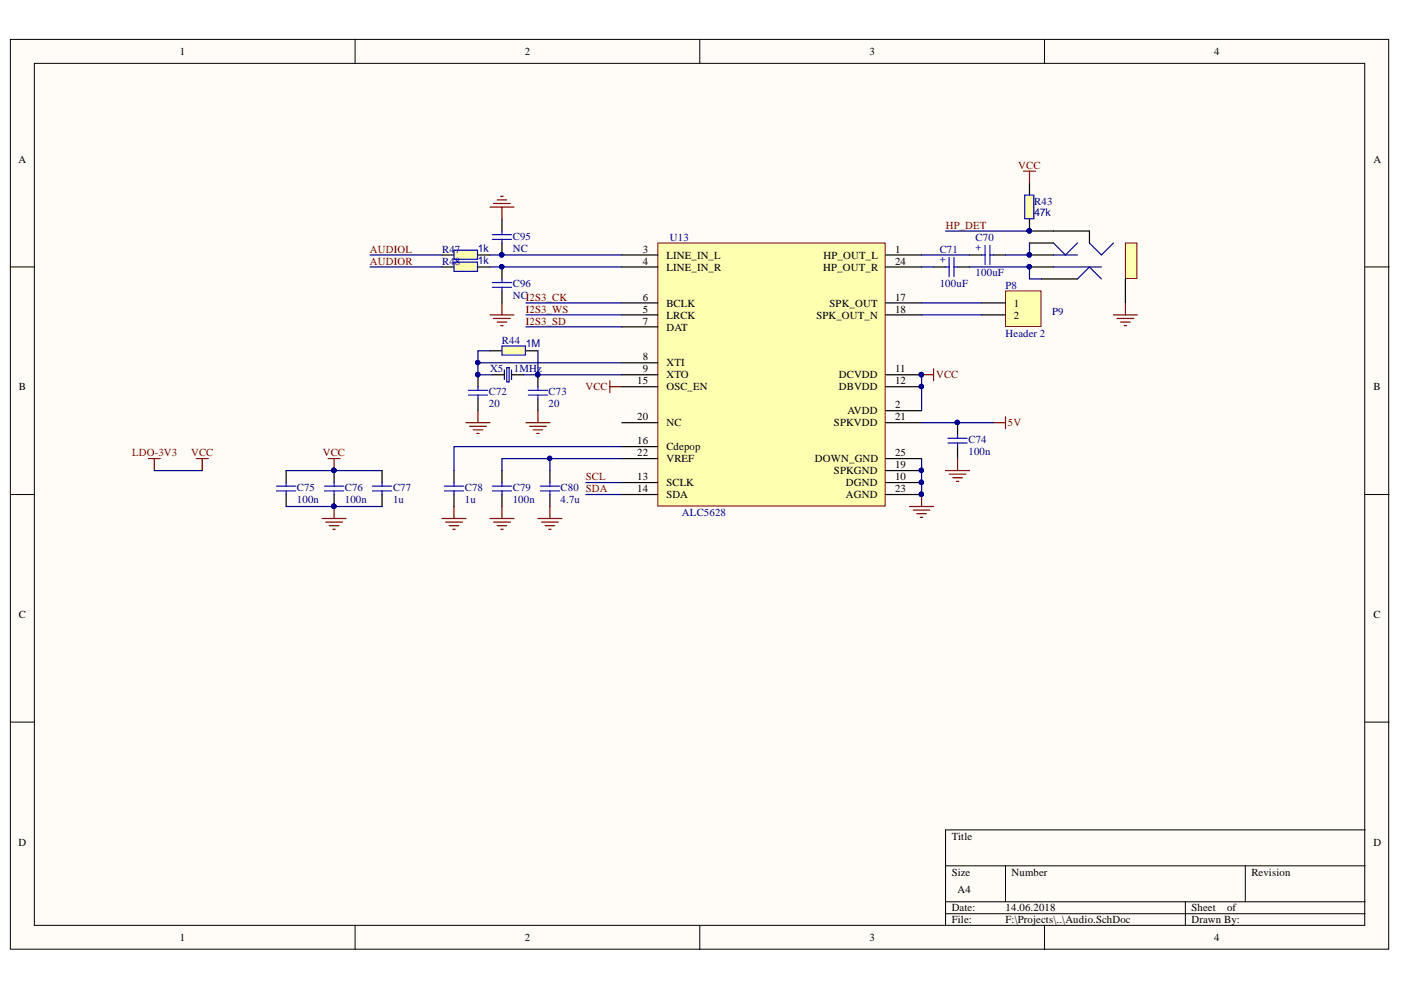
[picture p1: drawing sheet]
<svg xmlns="http://www.w3.org/2000/svg" width="297mm" height="210mm" viewBox="0 0 297 210" stroke-linecap="round" stroke-linejoin="round" font-family="sans-serif">
<g fill="#fffcf8" stroke="#000" stroke-width=".21">
<path d="M2.2 8.4h292.2v192.9h-292.2z"/>
<path d="M7.3 13.4h282v182.8h-282z"/>
</g>
<g fill="none" stroke="#000" stroke-width=".21">
<path d="M75.3 8.4v5M148.4 8.4v5M221.4 8.4v5M2.2 56.6h5.1M289.4 56.6h5.1M2.2 104.9h5.1M289.4 104.9h5.1M2.2 153.1h5.1M289.4 153.1h5.1M289.4 176h-88.9v20.3M75.3 196.3v5.1M148.4 196.3v5.1"/>
<path d="M200.5 183.6h88.9M200.5 191.2h88.9M200.5 193.7h88.9M213.2 183.6v7.6M221.4 196.3v5.1M251.3 191.2v5.1M264 183.6v7.6"/>
</g>
<path d="M60.7 99.8v2.5M70.8 99.8v2.5M81 99.8v2.5M96.3 99.8v2.5M116.6 99.8v2.5M203 89.6v2.6M203 94.7v2.5M60.7 104.9v2.5M70.8 104.9v2.5M81 104.9v2.5M96.3 104.9v2.5M116.6 104.9v2.5" fill="none" stroke="#000" stroke-width=".25"/>
<g fill="none" stroke="#00f" stroke-width=".25">
<path d="M201 93.9h4.1M201 92.9h4.1M203 92.2v.7M203 93.9v.8M58.6 103.1h4.1M58.6 104.1h4.1M60.7 102.3v.8M60.7 104.1v.8M68.8 103.1h4.1M68.8 104.1h4.1M70.8 102.3v.8M70.8 104.1v.8"/>
<path d="M79 103.1h4M79 104.1h4M81 102.3v.8M81 104.1v.8M94.2 103.1h4.1M94.2 104.1h4.1M96.3 102.3v.8M96.3 104.1v.8M114.6 103.1h4M114.6 104.1h4M116.6 102.3v.8M116.6 104.1v.8"/>
</g>
<g fill="none" stroke="#800000" stroke-width=".25">
<path d="M236.1 66.8h5.1M236.8 67.5h3.6M237.6 68.3h2M238.4 69h.5M238.6 64.2v2.6M200.5 99.8h5.1M203 97.2v2.6M68.3 109.9h5.1M69.1 110.7h3.5M69.8 111.5h2.1M70.6 112.2h.5M70.8 107.4v2.5"/>
<path d="M114 109.9h5.1M114.8 110.7h3.6M115.6 111.5h2M116.3 112.2h.5M116.6 107.4v2.5M201.2 100.5h3.6M202 101.3h2M202.8 102.1h.5"/>
</g>
<g fill="#000080" stroke="#000080" stroke-width=".21">
<circle cx="70.8" cy="107.3" r=".46"/>
<circle cx="70.8" cy="99.7" r=".46"/>
<circle cx="203" cy="89.6" r=".46"/>
</g>
<path d="M213.2 61.7h7.5v7.5h-7.5z" fill="#ffffb0" stroke="#800000" stroke-width=".21"/>
<path d="M218.3 38.8v2.6M218.3 46.4v2.6M208.1 64.2h5.1M208.1 66.8h5.1" fill="none" stroke="#000" stroke-width=".25"/>
<circle cx="218.2" cy="48.9" r=".46" fill="#000080" stroke="#000080" stroke-width=".21"/>
<path d="M217.3 41.4h1.9v5h-1.9z" fill="#ffffb0" stroke="#00f" stroke-width=".25"/>
<circle cx="218.2" cy="48.9" r=".46" fill="#000080" stroke="#000080" stroke-width=".21"/>
<path d="M31.4 97.2h2.6M32.7 97.2v2.6M41.6 97.2h2.5M42.9 97.2v2.6" fill="none" stroke="#800000" stroke-width=".25"/>
<path d="M139.5 51.5h48.2v55.8h-48.2z" fill="#ffffb0" stroke="#800000" stroke-width=".21"/>
<g fill="none" stroke="#000" stroke-width=".25">
<path d="M131.8 54.1h7.7M131.8 56.6h7.7M187.8 54.1h7.6M187.8 56.6h7.6M197.9 56.6h2.6M203 56.6h2.6M205.6 54.1h2.5M210.6 54.1h2.6M101.3 79.5v2.5M103.9 74.4h2.5M111.5 74.4h2.5M114 79.5v2.5"/>
<path d="M131.8 76.9h7.7M131.8 64.2h7.7M131.8 69.3h7.7M131.8 66.8h7.7M131.8 79.5h7.7M187.8 64.2h7.6M187.8 66.8h7.6M187.8 79.5h7.6M101.3 84.5v2.6M106.4 99.8v2.5M114 84.5v2.6M131.8 94.7h7.7"/>
<path d="M131.8 89.6h7.7M131.8 97.2h7.7M131.8 82h7.7M187.8 89.6h7.6M187.8 97.2h7.6M187.8 82h7.6M187.8 99.8h7.6M187.8 87.1h7.6M106.4 104.9v2.5M131.8 104.9h7.7M131.8 102.3h7.7M187.8 104.9h7.6"/>
<path d="M187.8 102.3h7.6"/>
</g>
<g fill="#000080" stroke="#000080" stroke-width=".21">
<circle cx="195.3" cy="79.4" r=".46"/>
<circle cx="195.3" cy="104.8" r=".46"/>
<circle cx="195.3" cy="99.7" r=".46"/>
<circle cx="195.3" cy="102.3" r=".46"/>
<circle cx="195.3" cy="81.9" r=".46"/>
<circle cx="70.8" cy="99.7" r=".46"/>
<circle cx="101.3" cy="79.4" r=".47"/>
<circle cx="114" cy="79.4" r=".46"/>
</g>
<g fill="none" stroke="#00f" stroke-width=".25">
<path d="M200.5 56.6h.7M201.2 54.6v4M202.3 54.6v4M202.3 56.6h.7M208.1 54.1h.8M208.9 52v4.1M209.9 52v4.1M209.9 54.1h.7M99.3 82.8h4.1M99.3 83.8h4.1M101.3 82v.8M101.3 83.8v.7"/>
<path d="M112 82.8h4.1M112 83.8h4.1M114 82v.8M114 83.8v.7M104.4 103.1h4.1M104.4 104.1h4.1M106.4 102.3v.8M106.4 104.1v.8"/>
</g>
<g fill="none" stroke="#800000" stroke-width=".25">
<path d="M217 36.3h2.5M218.3 36.3v2.5M195.4 79.5h2.5M197.9 78.2v2.5M69.6 97.2h2.5M70.8 97.2v2.6M129.3 80.7v2.6M129.3 82h2.5M93.7 109.9h5.1M94.5 110.7h3.5M95.2 111.5h2.1M96 112.2h.5"/>
<path d="M96.3 107.4v2.5M103.9 109.9h5.1M104.6 110.7h3.6M105.4 111.5h2M106.2 112.2h.5M106.4 107.4v2.5M192.9 107.4h5M193.6 108.2h3.6M194.4 108.9h2M195.1 109.7h.5M195.4 104.9v2.5"/>
</g>
<path d="M106.4 73.4h5v1.9h-5z" fill="#ffffb0" stroke="#00f" stroke-width=".25"/>
<path d="M98.8 89.6h5.1M99.6 90.4h3.5M100.3 91.1h2.1M101.1 91.9h.5M101.3 87.1v2.5M111.5 89.6h5.1M112.3 90.4h3.5M113 91.1h2.1M113.8 91.9h.5M114 87.1v2.5" fill="none" stroke="#800000" stroke-width=".25"/>
<path d="M106.9 78.4v2.1M107.4 77.9h.5v3.1h-.5zM108.5 78.4v2.1" fill="none" stroke="#11037f" stroke-width=".25"/>
<path d="M104.4 79.5h2.5M108.5 79.5h2.5" fill="none" stroke="#000" stroke-width=".25"/>
<path d="M238.6 51.5h2.4v7.5h-2.4z" fill="#ffffb0" stroke="#800000" stroke-width=".21"/>
<path d="M93.7 54.1h2.6M101.3 54.1h2.6M218.3 49h12.7v2.5M218.3 51.5h5.1M218.3 56.6h5.1M218.3 54.1h5.1M220.8 59.1h7.6M238.6 59.1v5.1" fill="none" stroke="#000" stroke-width=".25"/>
<g fill="#000080" stroke="#000080" stroke-width=".21">
<circle cx="218.2" cy="48.9" r=".46"/>
<circle cx="218.2" cy="56.6" r=".46"/>
<circle cx="218.2" cy="54" r=".46"/>
</g>
<path d="M223.4 51.5l2.5 2.6 2.5-2.6M228.4 59.1l2.6-2.5 2.5 2.5M231 51.5l2.5 2.6 2.6-2.6" fill="none" stroke="#0c0087" stroke-width=".25"/>
<path d="M223.4 56.6h10.1M223.4 54.1h5" fill="none" stroke="#11037f" stroke-width=".25"/>
<path d="M210.6 89.6h2.6M213.2 88.3v2.6" fill="none" stroke="#800000" stroke-width=".25"/>
<path d="M96.3 53h4.9v2h-4.9z" fill="#ffffb0" stroke="#00f" stroke-width=".25"/>
<path d="M93.7 56.6h2.6M101.3 56.6h2.6" fill="none" stroke="#000" stroke-width=".25"/>
<path d="M96.3 55.6h4.9v1.9h-4.9z" fill="#ffffb0" stroke="#00f" stroke-width=".25"/>
<path d="M106.4 46.4v2.6M106.4 51.5v2.6M106.4 56.6v2.5M106.4 61.7v2.5" fill="none" stroke="#000" stroke-width=".25"/>
<g fill="#000080" stroke="#000080" stroke-width=".21">
<circle cx="106.4" cy="54" r=".46"/>
<circle cx="106.4" cy="56.6" r=".46"/>
<circle cx="116.5" cy="97.2" r=".46"/>
<circle cx="70.8" cy="99.7" r=".46"/>
<circle cx="195.3" cy="99.7" r=".46"/>
<circle cx="195.3" cy="102.3" r=".46"/>
<circle cx="195.3" cy="104.8" r=".46"/>
<circle cx="195.3" cy="79.4" r=".46"/>
<circle cx="195.3" cy="81.9" r=".46"/>
<circle cx="203" cy="89.6" r=".46"/>
<circle cx="218.2" cy="54" r=".46"/>
<circle cx="218.2" cy="56.6" r=".46"/>
<circle cx="114" cy="79.4" r=".46"/>
<circle cx="101.3" cy="76.9" r=".46"/>
<circle cx="101.3" cy="79.4" r=".47"/>
<circle cx="218.2" cy="48.9" r=".46"/>
<circle cx="70.8" cy="107.3" r=".46"/>
</g>
<path d="M104.4 49.7h4.1M104.4 50.8h4.1M104.4 59.9h4.1M106.4 49v.7M106.4 50.8v.7M106.4 59.1v.8M104.4 60.9h4.1M106.4 60.9v.8" fill="none" stroke="#00f" stroke-width=".25"/>
<path d="M103.9 43.9h5.1M104.6 43.1h3.6M105.4 42.4h2M106.2 41.6h.5M106.4 43.9v2.5M103.9 66.8h5.1M104.6 67.5h3.6M105.4 68.3h2M106.2 69h.5M106.4 64.2v2.6" fill="none" stroke="#800000" stroke-width=".25"/>
<g fill="none" stroke="#000080" stroke-width=".25">
<path d="M78.5 54.1h15.2M78.5 56.6h15.2M103.9 54.1h27.9M103.9 56.6h27.9M195.4 54.1h10.2M195.4 56.6h2.5M200.5 49h17.8M205.6 56.6h12.7v2.5h2.5M218.3 51.5v2.6h-5.1M103.9 74.4h-2.6v2.5M111 79.5h20.8M111.5 64.2h20.3"/>
<path d="M111.5 69.3h20.3M111.5 66.8h20.3M114 74.4v5.1M131.8 76.9h-30.5v2.6h3.1M195.4 79.5v7.6M195.4 64.2h12.7M195.4 66.8h12.7M32.7 99.8h10.2M60.7 99.8h20.3M116.6 97.2h-10.2v2.6M131.8 94.7h-35.5v5.1M131.8 97.2h-15.2v2.6"/>
<path d="M195.4 97.2v7.7M195.4 89.6h15.2M60.7 107.4h20.3M124.2 104.9h7.6M124.2 102.3h7.6"/>
</g>
<g font-size="2.3">
<text x="38.2" y="11.7">1</text>
<text x="111.3" y="11.7">2</text>
<text x="184.3" y="11.7">3</text>
<text x="257.4" y="11.7">4</text>
<text x="3.9" y="34.5">A</text>
<text x="291.2" y="34.5">A</text>
<text x="136.3" y="53.6">3</text>
<text x="189.8" y="53.6">1</text>
<text x="136.3" y="56.1">4</text>
<text x="141.3" y="54.9">LINE_IN_L</text>
<text x="141.3" y="57.4">LINE_IN_R</text>
<text x="174.5" y="57.4">HP_OUT_R</text>
<text x="174.6" y="54.9">HP_OUT_L</text>
<text x="189.8" y="56.1">24</text>
<text x="136.3" y="63.7">6</text>
<text x="141.3" y="65">BCLK</text>
<text x="175.9" y="65">SPK_OUT</text>
<text x="189.8" y="63.7">17</text>
<text x="215" y="65">1</text>
<text x="136.3" y="68.8">7</text>
<text x="136.3" y="66.3">5</text>
<text x="141.3" y="70.1">DAT</text>
<text x="141.3" y="67.5">LRCK</text>
<text x="173.1" y="67.5">SPK_OUT_N</text>
<text x="189.8" y="66.3">18</text>
<text x="215" y="67.5">2</text>
<text x="136.3" y="76.4">8</text>
<text x="141.3" y="77.7">XTI</text>
<text x="4" y="82.8">B</text>
<text x="135.1" y="81.5">15</text>
<text x="136.3" y="79">9</text>
<text x="141.3" y="80.2">XTO</text>
<text x="141.3" y="82.8">OSC_EN</text>
<text x="177.8" y="80.2">DCVDD</text>
<text x="177.8" y="82.8">DBVDD</text>
<text x="189.8" y="79">11</text>
<text x="189.8" y="81.5">12</text>
<text x="291.2" y="82.8">B</text>
<text x="135.1" y="89.1">20</text>
<text x="179.7" y="87.8">AVDD</text>
<text x="189.8" y="86.6">2</text>
<text x="189.8" y="89.1">21</text>
<text x="135.1" y="94.2">16</text>
<text x="141.3" y="95.4">Cdepop</text>
<text x="141.3" y="90.4">NC</text>
<text x="176.8" y="90.4">SPKVDD</text>
<text x="135.1" y="101.8">13</text>
<text x="135.1" y="96.7">22</text>
<text x="141.3" y="98">VREF</text>
<text x="172.8" y="98">DOWN_GND</text>
<text x="176.8" y="100.5">SPKGND</text>
<text x="189.8" y="96.7">25</text>
<text x="189.8" y="99.2">19</text>
<text x="189.8" y="101.8">10</text>
<text x="135.1" y="104.4">14</text>
<text x="141.3" y="105.7">SDA</text>
<text x="141.3" y="103">SCLK</text>
<text x="179.4" y="105.7">AGND</text>
<text x="179.4" y="103">DGND</text>
<text x="189.8" y="104.4">23</text>
<text x="4" y="131">C</text>
<text x="291.2" y="131">C</text>
<text x="3.9" y="179.3">D</text>
<text x="201.8" y="178">Title</text>
<text x="291.2" y="179.3">D</text>
<text x="201.8" y="185.6">Size</text>
<text x="214.5" y="185.6">Number</text>
<text x="265.3" y="185.6">Revision</text>
<text x="203" y="189.4">A4</text>
<text x="201.8" y="193.2">Date:</text>
<text x="201.8" y="195.8">File:</text>
<text x="213.2" y="193.2">14.06.2018</text>
<text x="213.2" y="195.8">F:\Projects\..\Audio.SchDoc</text>
<text x="252.6" y="193.2">Sheet</text>
<text x="252.6" y="195.8">Drawn By:</text>
<text x="260.2" y="193.2">of</text>
<text x="38.2" y="199.6">1</text>
<text x="111.3" y="199.6">2</text>
<text x="184.3" y="199.6">3</text>
<text x="257.4" y="199.6">4</text>
</g>
<g font-size="2.3" fill="#800000">
<text x="215.9" y="35.8">VCC</text>
<text x="78.4" y="53.6">AUDIOL</text>
<text x="200.5" y="48.5">HP_DET</text>
<text x="78.4" y="56.1">AUDIOR</text>
<text x="111.5" y="68.8">I2S3_SD</text>
<text x="111.5" y="66.3">I2S3_WS</text>
<text x="124.1" y="82.8">VCC</text>
<text x="198.5" y="80.2">VCC</text>
<text x="213.7" y="90.4">5V</text>
<text x="28" y="96.7">LDO-3V3</text>
<text x="40.5" y="96.7">VCC</text>
<text x="68.4" y="96.7">VCC</text>
<text x="124.2" y="101.8">SCL</text>
</g>
<g font-size="2.3" fill="#000080">
<text x="219.3" y="43.5">R43</text>
<text x="219.3" y="45.7">47k</text>
<text x="93.7" y="53.6">R47</text>
<text x="101.3" y="53.3">1k</text>
<text x="108.7" y="53.3">NC</text>
<text x="108.7" y="50.8">C95</text>
<text x="142" y="51.1">U13</text>
<text x="199.2" y="53.6">C71</text>
<text x="206.9" y="51.1">C70</text>
<text x="93.7" y="56.1">R48</text>
<text x="101.3" y="55.9">1k</text>
<text x="206.9" y="58.4">100uF</text>
<text x="108.7" y="63.5">NCI2S3_CK</text>
<text x="108.7" y="60.9">C96</text>
<text x="199.2" y="60.9">100uF</text>
<text x="213.2" y="61.2">P8</text>
<text x="213.2" y="71.3">Header 2</text>
<text x="223.1" y="66.8">P9</text>
<text x="106.4" y="72.9">R44</text>
<text x="111.5" y="73.7">1M</text>
<text x="103.6" y="83.8">C72</text>
<text x="103.9" y="79">X5</text>
<text x="109" y="79">1MHz</text>
<text x="116.3" y="83.8">C73</text>
<text x="103.6" y="86.3">20</text>
<text x="116.3" y="86.3">20</text>
<text x="205.3" y="93.9">C74</text>
<text x="205.3" y="96.5">100n</text>
<text x="62.9" y="106.7">100n</text>
<text x="62.9" y="104.1">C75</text>
<text x="73.1" y="106.7">100n</text>
<text x="73.1" y="104.1">C76</text>
<text x="83.3" y="106.7">1u</text>
<text x="83.3" y="104.1">C77</text>
<text x="98.6" y="106.7">1u</text>
<text x="98.6" y="104.1">C78</text>
<text x="108.7" y="106.7">100n</text>
<text x="108.7" y="104.1">C79</text>
<text x="118.9" y="106.7">4.7u</text>
<text x="118.9" y="104.1">C80 SDA</text>
<text x="144.6" y="109.5">ALC5628</text>
</g>
<g font-size="2.3" fill="#00f">
<text x="208.1" y="52" transform="rotate(-180 208.1 52)">+</text>
<text x="200.5" y="54.5" transform="rotate(-180 200.5 54.5)">+</text>
</g>
</svg>
